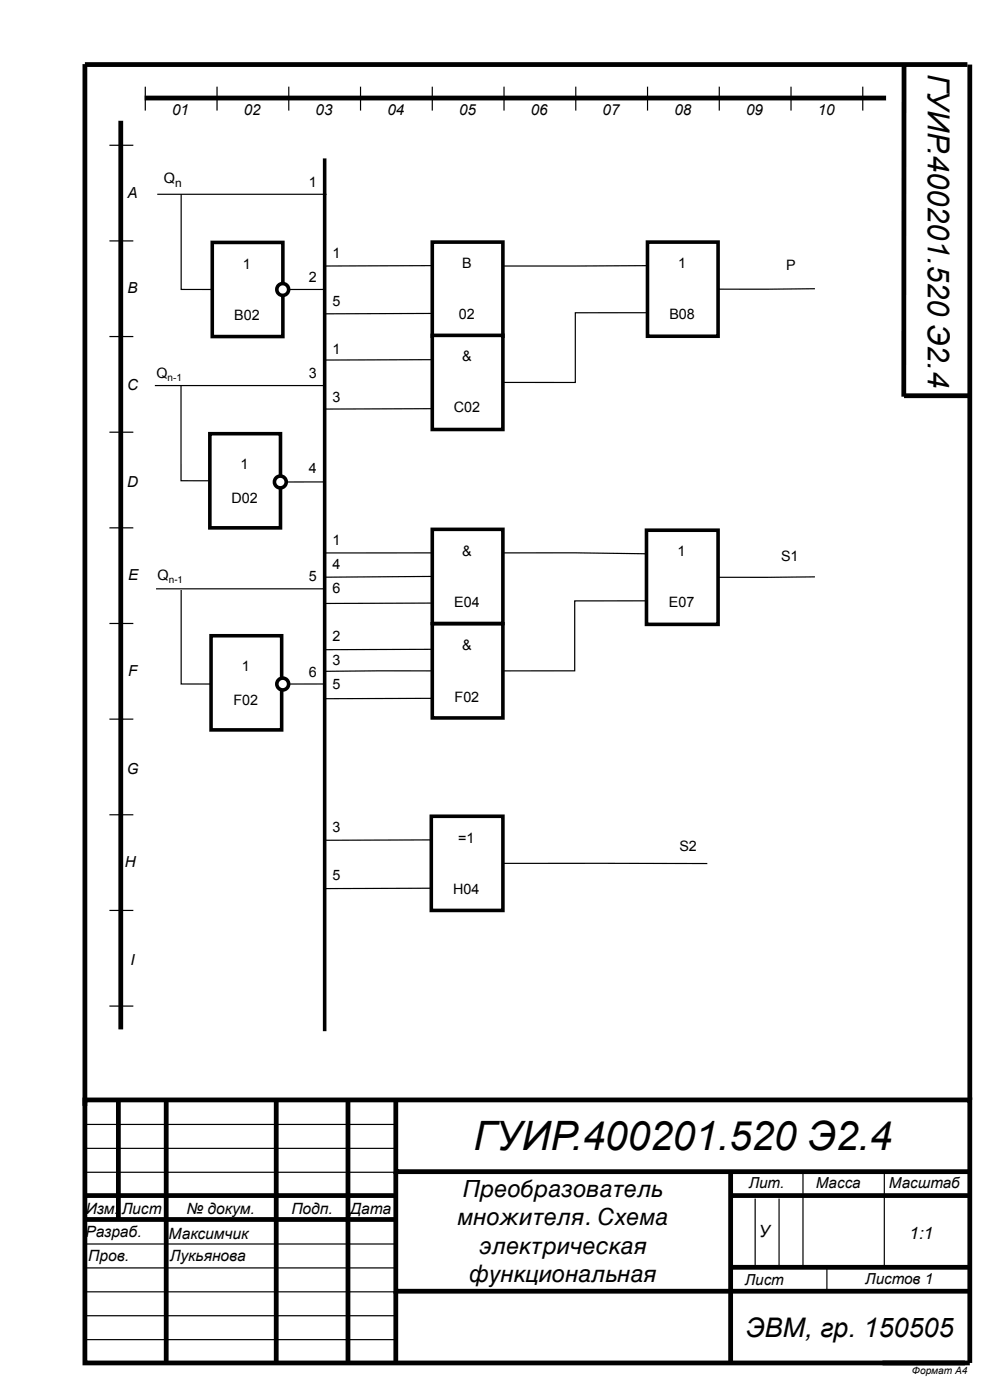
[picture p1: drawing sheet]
<svg xmlns="http://www.w3.org/2000/svg" width="210mm" height="297mm" viewBox="0 0 210 297" stroke-linecap="round" stroke-linejoin="round" font-family="sans-serif">
<g fill="none" stroke="#000" stroke-width="1" stroke-linecap="butt">
<path d="M18 13.7h187.4M18 13.6v221.3M192 13.7l-.1 70.6M205.9 13.7v219.9M25.6 25.6v193M30.7 20.8h157.5M192 84.1h13.9M25.1 233.6v25.4M35.3 233.6v55.9M58.7 233.6v55.9M73.9 233.6v55.9M84.1 233.6v15.3h121.8"/>
<path d="M18 253.9h66.1M18 259h66.1M84.1 248.9v25.3h121.8M155.2 248.9v40.6M155.2 253.9h50.7M84.1 274.2v15.3M155.2 269.2h50.7M187.4 289.5h18.5v-55.9h-187.9v55.9h186.9"/>
</g>
<g fill="none" stroke="#000" stroke-width=".25">
<path d="M30.9 18.4v5.1M46.1 18.4v5.1M61.3 18.4v5.1M76.6 18.4v5.1M91.8 18.4v5.1M107 18.4v5.1M122.3 18.4v5.1M137.5 18.4v5.1M152.7 18.4v5.1M168 18.4v5.1M183.2 18.4v5.1M23.2 30.9h5.1"/>
<path d="M23.2 51.2h5.1M38.5 41.3v20.2h6.6M23.2 71.5h5.1M68.9 61.2v.3h-7.6M23.2 91.8h5.1M23.2 112.1h5.1M23.2 132.4h5.1M23.2 152.7h5.1M23.2 173.1h5.1M23.2 193.4h5.1M23.2 213.7h5.1M18.2 238.8h66"/>
<path d="M22.2 233.7h5.1M18.2 243.9h66M18.2 249h66M160.4 254.6v14.2M165.4 254.6v14.4M170.5 249v20.3M187.8 249v20.3M18.2 264.2h66M18.2 274.4h66M18.2 269.3h66M18.2 279.5h66M175.6 269.3v5.1"/>
<path d="M18.2 284.5h66"/>
</g>
<path d="M68.9 33.6v185.4" fill="none" stroke="#000" stroke-width=".76" stroke-linecap="butt"/>
<path d="M45.1 51.5h15v20h-15z" fill="#fff"/>
<path d="M45.1 51.5h15v20h-15z" fill="none" stroke="#000" stroke-width=".76" stroke-linecap="butt"/>
<path d="M33.4 41.3h35.9" fill="none" stroke="#000" stroke-width=".25"/>
<circle cx="60" cy="61.5" r="1.25" fill="#fff"/>
<circle cx="60" cy="61.5" r="1.25" fill="none" stroke="#000" stroke-width=".76" stroke-linecap="butt"/>
<path d="M38.4 81.9v20.2h6.7M60.8 102.4h8.1v.3" fill="none" stroke="#000" stroke-width=".25"/>
<path d="M44.6 92.1h15v20h-15z" fill="#fff"/>
<path d="M44.6 92.1h15v20h-15z" fill="none" stroke="#000" stroke-width=".76" stroke-linecap="butt"/>
<path d="M32.9 81.9h35.9" fill="none" stroke="#000" stroke-width=".25"/>
<circle cx="59.5" cy="102.4" r="1.25" fill="#fff"/>
<circle cx="59.5" cy="102.4" r="1.25" fill="none" stroke="#000" stroke-width=".76" stroke-linecap="butt"/>
<path d="M38.5 125.3v20h6.6M68.9 145.3h-7.6" fill="none" stroke="#000" stroke-width=".25"/>
<path d="M44.8 135h15v20h-15z" fill="#fff"/>
<path d="M44.8 135h15v20h-15z" fill="none" stroke="#000" stroke-width=".76" stroke-linecap="butt"/>
<path d="M33.1 125.1h36" fill="none" stroke="#000" stroke-width=".25"/>
<circle cx="60" cy="145.3" r="1.25" fill="#fff"/>
<circle cx="60" cy="145.3" r="1.25" fill="none" stroke="#000" stroke-width=".76" stroke-linecap="butt"/>
<path d="M137.5 56.4l-30.7 .1v4.9" fill="none" stroke="#000" stroke-width=".25"/>
<path d="M91.8 51.4h15v20h-15z" fill="#fff"/>
<path d="M91.8 51.4h15v20h-15z" fill="none" stroke="#000" stroke-width=".76" stroke-linecap="butt"/>
<path d="M91.8 56.4l-22.9 .1M91.8 66.6l-22.9 .1M137.5 66.4h-15.3v14.8h-15.4" fill="none" stroke="#000" stroke-width=".25"/>
<path d="M91.8 71.2h15v20h-15z" fill="#fff"/>
<path d="M91.8 71.2h15v20h-15z" fill="none" stroke="#000" stroke-width=".76" stroke-linecap="butt"/>
<path d="M91.8 76.4l-22.9 .1M91.8 86.8l-22.9 .1M106.8 117.4l30.5 .2" fill="none" stroke="#000" stroke-width=".25"/>
<path d="M91.8 112.4h15v20h-15z" fill="#fff"/>
<path d="M91.8 112.4h15v20h-15z" fill="none" stroke="#000" stroke-width=".76" stroke-linecap="butt"/>
<path d="M91.8 117.4h-22.9M91.8 128.1l-22.9 .1M137.3 127.6h-15.3v14.9h-15.2M91.8 142.5l-22.9 .1" fill="none" stroke="#000" stroke-width=".25"/>
<path d="M91.8 132.5h15v20h-15z" fill="#fff"/>
<path d="M91.8 132.5h15v20h-15z" fill="none" stroke="#000" stroke-width=".76" stroke-linecap="butt"/>
<path d="M91.8 137.9l-22.9 .1M91.8 148.3l-22.9 .1M106.8 183.4h43.4" fill="none" stroke="#000" stroke-width=".25"/>
<path d="M91.6 173.4h15.2v20h-15.2z" fill="#fff"/>
<path d="M91.6 173.4h15.2v20h-15.2z" fill="none" stroke="#000" stroke-width=".76" stroke-linecap="butt"/>
<path d="M173.1 61.3l-20.6 .1M91.8 178.4l-22.9 .1M91.6 188.7h-22.9" fill="none" stroke="#000" stroke-width=".25"/>
<path d="M137.5 51.4h15v20h-15z" fill="#fff"/>
<path d="M137.5 51.4h15v20h-15z" fill="none" stroke="#000" stroke-width=".76" stroke-linecap="butt"/>
<path d="M173.1 122.5l-20.6 .1" fill="none" stroke="#000" stroke-width=".25"/>
<path d="M137.3 112.6h15.2v20h-15.2z" fill="#fff"/>
<path d="M137.3 112.6h15.2v20h-15.2z" fill="none" stroke="#000" stroke-width=".76" stroke-linecap="butt"/>
<path d="M91.8 122.4l-22.8 .2" fill="none" stroke="#000" stroke-width=".25"/>
<text font-size="8.6" x="100.6" y="244.3">ГУИР.400201.520 Э2.4</text>
<text font-size="6.4" x="197.1" y="15.7" transform="rotate(90 197.1 15.7)">ГУИР.400201.520 Э2.4</text>
<text font-size="5.7" x="158.4" y="283.9">ЭВМ, гр. 150505</text>
<g font-size="5">
<text x="98.4" y="254.2">Преобразователь</text>
<text x="97.2" y="260.3">множителя. Схема</text>
<text x="101.7" y="266.4">электрическая</text>
<text x="99.7" y="272.2">функциональная</text>
</g>
<g font-size="3.6">
<text x="161.1" y="262.8">У</text>
<text x="193.2" y="263.1">1:1</text>
</g>
<g font-size="3.3">
<text x="18.2" y="257.7">Изм.</text>
<text x="25.8" y="257.7">Лист</text>
<text x="39.6" y="257.7">№ докум.</text>
<text x="61.9" y="257.7">Подп.</text>
<text x="74.4" y="257.7">Дата</text>
<text x="18.1" y="262.8">Разраб.</text>
<text x="35.8" y="263.1">Максимчик</text>
<text x="18.8" y="267.9">Пров.</text>
<text x="36.1" y="267.9">Лукьянова</text>
</g>
<g font-size="3.2">
<text x="36.5" y="24.4">01</text>
<text x="51.8" y="24.4">02</text>
<text x="67" y="24.4">03</text>
<text x="82.3" y="24.4">04</text>
<text x="97.5" y="24.4">05</text>
<text x="112.7" y="24.4">06</text>
<text x="128" y="24.4">07</text>
<text x="143.2" y="24.4">08</text>
<text x="158.4" y="24.4">09</text>
<text x="173.7" y="24.4">10</text>
<text x="27.1" y="42.2">A</text>
<text x="27.1" y="62.2">B</text>
<text x="27" y="82.8">C</text>
<text x="27" y="103.4">D</text>
<text x="27.2" y="123.2">E</text>
<text x="27.2" y="143.5">F</text>
<text x="26.9" y="164.3">G</text>
<text x="26.5" y="184.1">H</text>
<text x="27.7" y="204.9">I</text>
<text x="159" y="252.4">Лит.</text>
<text x="173.2" y="252.4">Масса</text>
<text x="188.8" y="252.4">Масштаб</text>
<text x="158.2" y="273">Лист</text>
<text x="183.7" y="272.7">Листов 1</text>
</g>
<g font-size="3">
<text x="34.8" y="38.9">Q</text>
<text x="65.6" y="39.6">1</text>
<text x="51.6" y="57.1">1</text>
<text x="65.6" y="59.9">2</text>
<text x="70.6" y="54.8">1</text>
<text x="98.1" y="56.9">B</text>
<text x="144" y="56.9">1</text>
<text x="167" y="57.4">P</text>
<text x="70.6" y="65">5</text>
<text x="49.7" y="68.1">B02</text>
<text x="97.5" y="67.8">02</text>
<text x="142.2" y="67.8">B08</text>
<text x="70.6" y="75.2">1</text>
<text x="98.1" y="76.7">&amp;</text>
<text x="33.2" y="80.2">Q</text>
<text x="65.6" y="80.2">3</text>
<text x="70.6" y="85.3">3</text>
<text x="96.4" y="87.6">C02</text>
<text x="51.1" y="99.5">1</text>
<text x="65.6" y="100.6">4</text>
<text x="49.1" y="106.9">D02</text>
<text x="70.6" y="115.8">1</text>
<text x="98.1" y="118.1">&amp;</text>
<text x="143.9" y="118.1">1</text>
<text x="165.9" y="119.1">S1</text>
<text x="33.5" y="123.2">Q</text>
<text x="65.6" y="123.4">5</text>
<text x="70.6" y="120.9">4</text>
<text x="70.6" y="126">6</text>
<text x="96.4" y="129">E04</text>
<text x="142" y="129">E07</text>
<text x="70.6" y="136.1">2</text>
<text x="51.3" y="142.5">1</text>
<text x="65.6" y="143.7">6</text>
<text x="70.6" y="141.2">3</text>
<text x="98.1" y="138.1">&amp;</text>
<text x="49.6" y="149.8">F02</text>
<text x="70.6" y="146.3">5</text>
<text x="96.5" y="149.1">F02</text>
<text x="70.6" y="176.7">3</text>
<text x="97.3" y="179">=1</text>
<text x="144.3" y="180.8">S2</text>
<text x="70.6" y="186.9">5</text>
<text x="96.2" y="189.9">H04</text>
</g>
<text font-size="2.5" x="37.2" y="39.6">n</text>
<text font-size="2.2" x="193.7" y="291.8">Формат А4</text>
<g font-size="2.1">
<text x="35.6" y="81">n-1</text>
<text x="35.8" y="123.9">n-1</text>
</g>
</svg>
